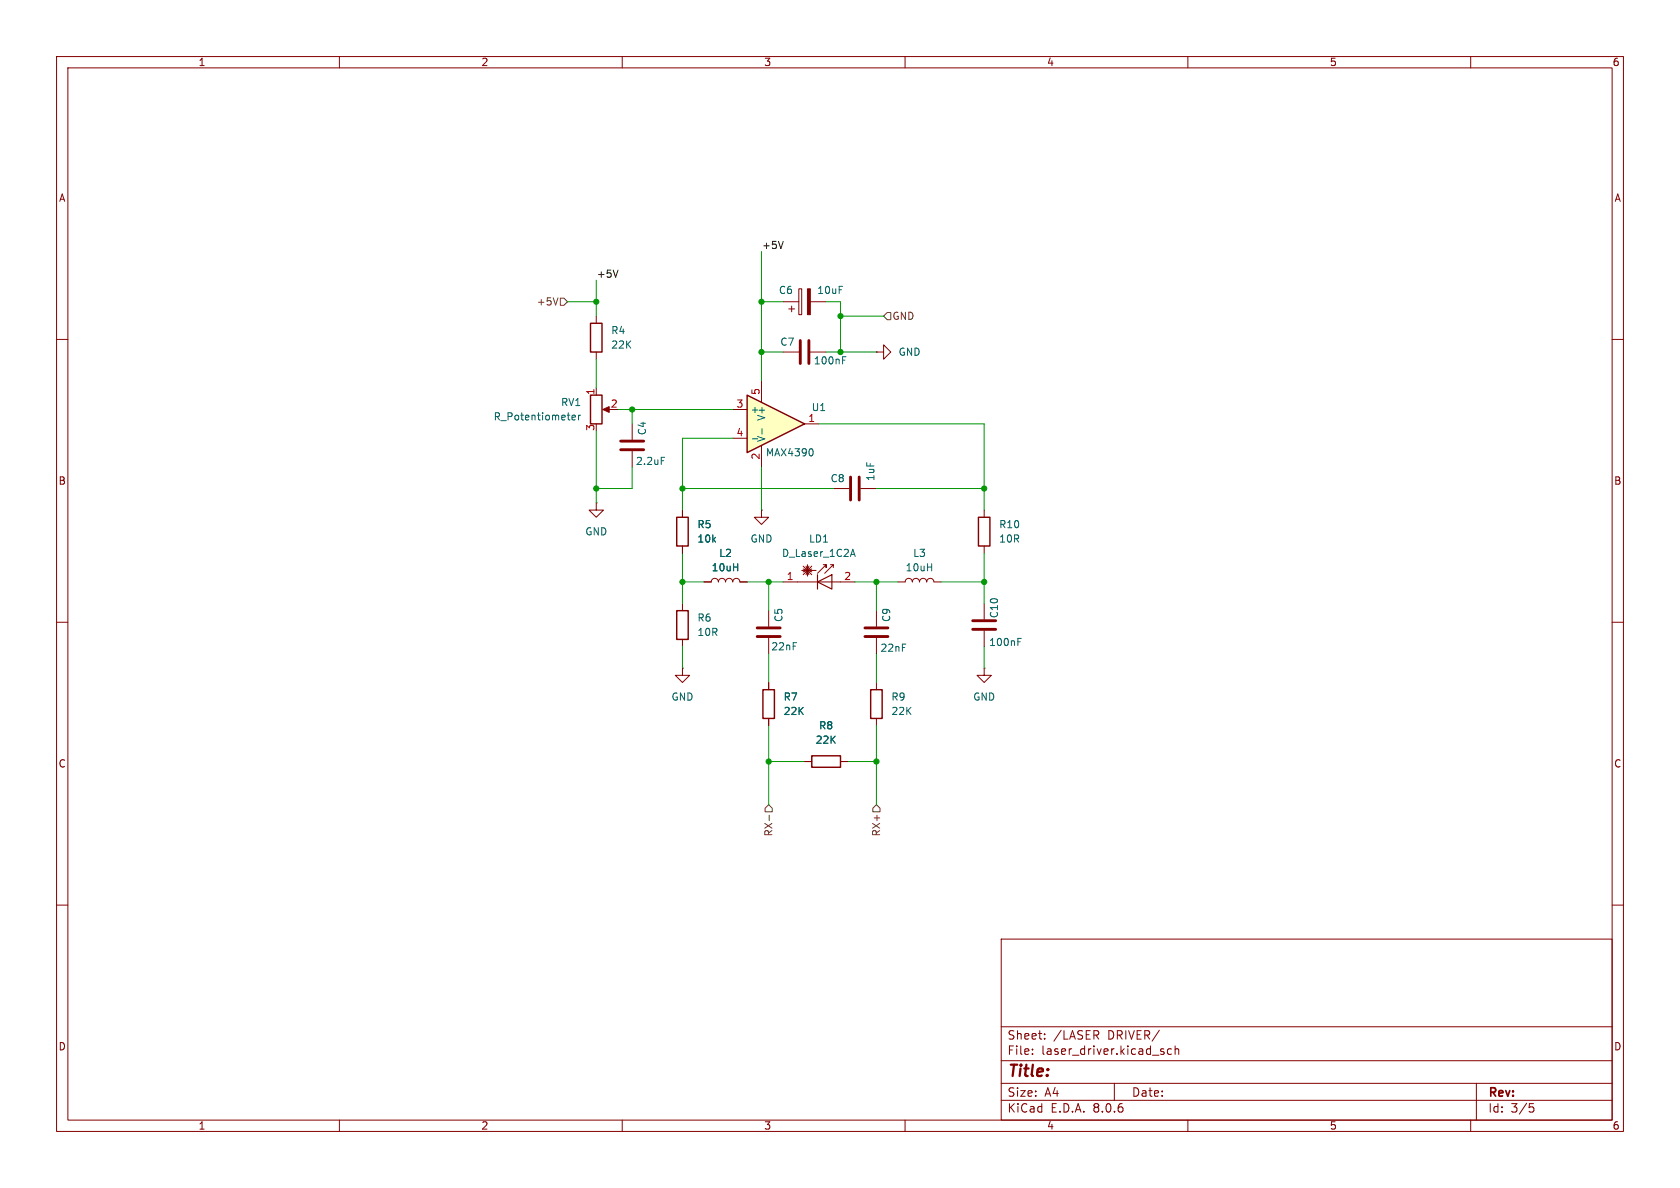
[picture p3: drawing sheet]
<svg xmlns="http://www.w3.org/2000/svg" width="297mm" height="210mm" viewBox="0 0 297 210" stroke-linecap="round" stroke-linejoin="round" font-family="sans-serif">
<g fill="none" stroke="#840000" stroke-width=".18">
<path d="M10 10h277v190h-277zM12 12h273v186h-273zM60 10v2M110 10v2M160 10v2M210 10v2M260 10v2M10 60h2M285 60h2M154.9 62.2h1.3v-1.2l1.3 1.2-1.3 1.3v-1.3M154.9 62.2h.1M10 110h2"/>
<path d="M120.6 118.1v1.3h1.3l-1.3 1.3-1.2-1.3h1.2M120.6 118.1h.1M120.6 106.7v1.3M120.6 113v1.3M135.9 108v2.7M135.9 112.8v2.8M285 110h2M135.9 120.7v1.2M135.9 127v1.3M142.2 134.6h1.3M148.6 134.6h1.3M154.9 120.7v1.2"/>
<path d="M154.9 127v1.3M10 160h2M285 160h2M177 166h108v32h-108zM60 198v2M110 198v2M160 198v2M177 194.5h108M177 191.5h108M177 187.5h108M177 181.5h108M182.5 186.3v.1"/>
<path d="M182.5 185.5v.1M184.7 183.6v.1M184.7 182.8v.1M197 191.5v3M205.4 185.9l.3 .1 .1 .2-.2 .2h-.3M205.4 185.4l.3 .1M207.1 185.5l-.4-.1-.3 .3v.4l.1 .2h.6M207.7 185.5l.3-.1 .3 .1 .1 .9M207.7 184.9v1.5M210 198v2M260 198v2M261 191.5v6.5"/>
<path d="M270.4 195.1h.7M270.5 195.7h.4l.3 .3-.2 .5-.5 .1"/>
</g>
<path d="M133.9 111h4M133.9 112.5h4" fill="none" stroke="#840000" stroke-width=".51"/>
<path d="M119.6 108h2.1v5h-2.1zM134.9 121.9h2v5.1h-2zM143.5 133.6h5.1v2h-5.1zM153.9 121.9h2.1v5.1h-2.1z" fill="none" stroke="#840000" stroke-width=".25"/>
<path d="M132.1 69.9l10.1 5-10.1 5.1z" fill="#ffffc2"/>
<path d="M104.4 57.2h2v5h-2zM104.4 69.9h2v5h-2zM132.1 69.9l10.1 5-10.1 5.1zM119.6 91.4h2.1v5.1h-2.1zM173 91.4h2v5.1h-2z" fill="none" stroke="#840000" stroke-width=".25"/>
<g fill="none" stroke="#840000" stroke-width=".18">
<path d="M105.4 55.9v1.3M138.4 53.3h2.8M139.4 54.6h1.1M140 54.1v1M141.2 51.1h.5v4.5h-.5zM143.3 53.3h2.7M105.4 62.2v1.3M105.4 68.6v1.3M106.9 72.4h1M111.8 74.9v2.8M111.8 79.8v2.8M129.5 72.4h2.6"/>
<path d="M129.5 77.5h2.6M134.6 67.3v3.8M134.6 78.7v3.9M138.4 62.2h2.8M142.2 74.9h2.6M143.3 62.2h2.7M105.4 88.9v1.3h1.3l-1.3 1.2-1.3-1.2h1.3M105.4 88.9h.1M120.6 90.2v1.2M120.6 96.5v1.3M134.6 90.2v1.2h1.3l-1.3 1.3-1.3-1.3h1.3M134.6 90.2h.1"/>
<path d="M142.7 99.8v2.1M145.5 99.8h.5v.5v-.5l-1.5 1.5M146.8 99.8h.5M147.3 86.4h2.8M152.1 86.4h2.8M174 90.2v1.2M174 96.5v1.3M124.5 102.9h1.2a.64 .64 0 0 1 .7-.7 .64 .64 0 0 1 .6 .7 .64 .64 0 0 1 .6-.7 .64 .64 0 0 1 .7 .7 .64 .64 0 0 1 .6-.7 .64 .64 0 0 1 .6 .7 .64 .64 0 0 1 .7-.7 .64 .64 0 0 1 .6 .7h1.3M138.4 102.9h12.7M141.7 100.8h2.6M142 100.6l1.5 .5M142 100.1l1.5 1.5"/>
<path d="M142.5 100.1l.5 1.5M143 100.1l-.5 1.5M143.5 100.1l-1.5 1.5M143.5 100.6l-1.5 .5M147.3 100.3v-.5l-1.5 1.5M154.9 108v2.7M154.9 112.8v2.8M158.7 102.9h1.3a.64 .64 0 0 1 .7-.7 .64 .64 0 0 1 .6 .7 .64 .64 0 0 1 .6-.7 .64 .64 0 0 1 .7 .7 .64 .64 0 0 1 .6-.7 .64 .64 0 0 1 .6 .7 .64 .64 0 0 1 .7-.7 .64 .64 0 0 1 .6 .7h1.3M174 118.1v1.3h1.3l-1.3 1.3-1.3-1.3h1.3M174 118.1h.1M174 106.7v2.8M174 111.5v2.8"/>
<path d="M135.9 120.7v1.2M135.9 127v1.3M142.2 134.6h1.3M148.6 134.6h1.3"/>
</g>
<g fill="none" stroke="#006464" stroke-width=".18">
<path d="M101.1 73.8l.6-.1v-.2l-.4-.1-.2 .2 .1 .6h.5M102.3 73.4v.8M102.6 73.4l-.3 .2M133 77.6h1M134.7 75.8v.9M143.6 79.4l.2 .4-.2 .7M149 63.7h.4M149 63.1h.6M116.9 80.8h.6M150.5 98h.6M150.8 97.1l.4 1.3M179.9 113.5h.5"/>
<path d="M179.9 112.8h.7"/>
</g>
<path d="M109.7 78h4.1M109.7 79.5h4.1M141.5 60.2v4.1M143 60.2v4.1M150.4 84.3v4.1M151.9 84.3v4.1M152.9 111h4.1M152.9 112.5h4.1M172 109.7h4M172 111.3h4" fill="none" stroke="#840000" stroke-width=".51"/>
<g fill="#840000" stroke="#840000" stroke-width=".18">
<path d="M142.7 51.1h.6v4.5h-.6z"/>
<path d="M106.6 72.4l1.1-.5v1z"/>
</g>
<path d="M144.5 102.9l2.6-1.3v2.5zM144.5 101.6v2.5" fill="none" stroke="#840000" stroke-width=".2"/>
<path d="M98.6 52.6l-.4 1.3M99.1 52.7h.6l.6 .6-.6 .7h-.6zM156.8 55.2h.7v1.3h-.7l-.6-.6zM135.9 142.2l.6 .7v.6h-1.2v-.6zM136 144.1v1M154.9 142.2l.7 .7v.6h-1.3v-.6z" fill="none" stroke="#725600" stroke-width=".18"/>
<path d="M109.3 47.7l-.5 1.3M138.5 42.7l-.5 1.2" fill="none" stroke="#0f0f0f" stroke-width=".18"/>
<g fill="none" stroke="#009600" stroke-width=".18">
<path d="M100.3 53.3h5.1M105.4 49.5v6.4M134.6 53.3h3.8M134.6 44.5v22.8M146 53.3h2.6v8.9M148.6 55.9h7.6M105.4 63.5v5.1M105.4 76.2v12.7M109.2 72.4h20.3M111.8 72.4v2.5M129.5 77.5h-8.9v12.7M134.6 62.2h3.8"/>
<path d="M144.8 74.9h29.2v15.3M146 62.2h8.9M111.8 82.6v3.8h-6.4M120.6 86.4h26.7M120.6 97.8v8.9M134.6 82.6v7.6M154.9 86.4h19.1M174 97.8v8.9M120.6 102.9h3.9M120.6 114.3v3.8M132.1 102.9h6.3M135.9 102.9v5.1"/>
<path d="M135.9 115.6v5.1M151.1 102.9h7.6M154.9 102.9v5.1M154.9 115.6v5.1M166.4 102.9h7.6M174 114.3v3.8M135.9 128.3v13.9M135.9 134.6h6.3M149.9 134.6h5M154.9 128.3v13.9"/>
</g>
<g fill="#009600" stroke="#009600" stroke-width=".18">
<circle cx="135.9" cy="134.6" r=".46"/>
<circle cx="174" cy="102.9" r=".46"/>
<circle cx="120.6" cy="102.9" r=".46"/>
<circle cx="154.9" cy="134.6" r=".46"/>
<circle cx="154.9" cy="102.9" r=".46"/>
<circle cx="135.9" cy="102.9" r=".46"/>
<circle cx="148.6" cy="55.9" r=".46"/>
<circle cx="148.6" cy="62.2" r=".46"/>
<circle cx="134.6" cy="62.2" r=".46"/>
<circle cx="134.6" cy="53.3" r=".46"/>
<circle cx="174" cy="86.4" r=".46"/>
<circle cx="111.8" cy="72.4" r=".46"/>
<circle cx="120.6" cy="86.4" r=".46"/>
<circle cx="105.4" cy="86.4" r=".46"/>
<circle cx="105.4" cy="53.3" r=".46"/>
</g>
<text font-size="2.8" fill="#840000" x="178" y="190.9">Title:</text>
<g font-size="2.1" fill="#840000">
<text x="178" y="184">Sheet:</text>
<text x="186.2" y="184">/LASER</text>
<text x="195.9" y="184">DRIVER/</text>
<text x="178" y="186.7">File:</text>
<text x="184.1" y="186.7">laser_driver.kicad_sch</text>
<text x="178" y="196.9">KiCad</text>
<text x="178" y="194.1">Size:</text>
<text x="184.7" y="194.1">A4</text>
<text x="185.7" y="196.9">E.D.A.</text>
<text x="193.3" y="196.9">8.0.6</text>
<text x="200" y="194.1">Date:</text>
<text x="263" y="194.3">Rev:</text>
<text x="263" y="196.9">Id:</text>
<text x="267.1" y="196.9">3/5</text>
</g>
<g font-size="1.8" fill="#840000">
<text x="35" y="11.9">1</text>
<text x="85" y="11.9">2</text>
<text x="135" y="11.9">3</text>
<text x="185" y="11.9">4</text>
<text x="235" y="11.9">5</text>
<text x="285" y="11.9">6</text>
<text x="10.3" y="35.9">A</text>
<text x="285.3" y="35.9">A</text>
<text x="10.3" y="85.9">B</text>
<text x="285.3" y="85.9">B</text>
<text x="10.3" y="135.9">C</text>
<text x="285.3" y="135.9">C</text>
<text x="10.3" y="185.9">D</text>
<text x="285.3" y="185.9">D</text>
<text x="35" y="199.9">1</text>
<text x="85" y="199.9">2</text>
<text x="135" y="199.9">3</text>
<text x="185" y="199.9">4</text>
<text x="235" y="199.9">5</text>
<text x="285" y="199.9">6</text>
</g>
<g font-size="1.8" fill="#0f0f0f">
<text x="134.6" y="44.1">+5V</text>
<text x="105.4" y="49.2">+5V</text>
</g>
<g font-size="1.8" fill="#006464">
<text x="137.6" y="52.2">C6</text>
<text x="144.4" y="52.2">10uF</text>
<text x="108" y="59.3">R4</text>
<text x="108" y="61.8">22K</text>
<text x="137.9" y="61.3">C7</text>
<text x="143.8" y="64.6">100nF</text>
<text x="158.8" y="63.1">GND</text>
<text x="99.1" y="72">RV1</text>
<text x="87.2" y="74.5">R_Potentiometer</text>
<text x="114.4" y="77" transform="rotate(-90 114.4 77)">C4</text>
<text x="132.6" y="73.3">+</text>
<text x="135.5" y="74.5" transform="rotate(-90 135.5 74.5)">V+</text>
<text x="143.4" y="72.9">U1</text>
<text x="112.3" y="82.4">2.2uF</text>
<text x="135.3" y="80.9">MAX4390</text>
<text x="135.5" y="78.2" transform="rotate(-90 135.5 78.2)">V-</text>
<text x="146.7" y="85.4">C8</text>
<text x="154.8" y="85.1" transform="rotate(-90 154.8 85.1)">1uF</text>
<text x="103.4" y="94.8">GND</text>
<text x="123.2" y="93.6">R5</text>
<text x="176.5" y="93.6">R10</text>
<text x="123.2" y="96.1">10k</text>
<text x="125.7" y="101.2">10uH</text>
<text x="127" y="98.7">L2</text>
<text x="132.6" y="96.1">GND</text>
<text x="138.1" y="98.7">D_Laser_1C2A</text>
<text x="142.9" y="96.1">LD1</text>
<text x="160" y="101.2">10uH</text>
<text x="161.3" y="98.7">L3</text>
<text x="176.5" y="96.1">10R</text>
<text x="123.2" y="110.1">R6</text>
<text x="123.2" y="112.6">10R</text>
<text x="138.5" y="110.1" transform="rotate(-90 138.5 110.1)">C5</text>
<text x="157.6" y="110.1" transform="rotate(-90 157.6 110.1)">C9</text>
<text x="176.6" y="109.4" transform="rotate(-90 176.6 109.4)">C10</text>
<text x="136.3" y="115.2">22nF</text>
<text x="155.6" y="115.4">22nF</text>
<text x="174.8" y="114.4">100nF</text>
<text x="118.6" y="124.1">GND</text>
<text x="138.4" y="124.1">R7</text>
<text x="157.5" y="124.1">R9</text>
<text x="172" y="124.1">GND</text>
<text x="138.4" y="126.6">22K</text>
<text x="144.1" y="131.7">22K</text>
<text x="144.7" y="129.1">R8</text>
<text x="157.5" y="126.6">22K</text>
</g>
<g font-size="1.8" fill="#725600">
<text x="94.8" y="54.2">+5V</text>
<text x="157.7" y="56.7">GND</text>
<text x="136.8" y="148" transform="rotate(-90 136.8 148)">RX-</text>
<text x="155.8" y="148" transform="rotate(-90 155.8 148)">RX+</text>
</g>
<g font-size="1.8" fill="#a90000">
<text x="105.2" y="69.9" transform="rotate(-90 105.2 69.9)">1</text>
<text x="134.4" y="69.9" transform="rotate(-90 134.4 69.9)">5</text>
<text x="105.2" y="76.3" transform="rotate(-90 105.2 76.3)">3</text>
<text x="107.9" y="72.1">2</text>
<text x="130.1" y="72.1">3</text>
<text x="130.1" y="77.2">4</text>
<text x="142.8" y="74.7">1</text>
<text x="134.4" y="81.4" transform="rotate(-90 134.4 81.4)">2</text>
<text x="139" y="102.6">1</text>
<text x="149.2" y="102.6">2</text>
</g>
</svg>
